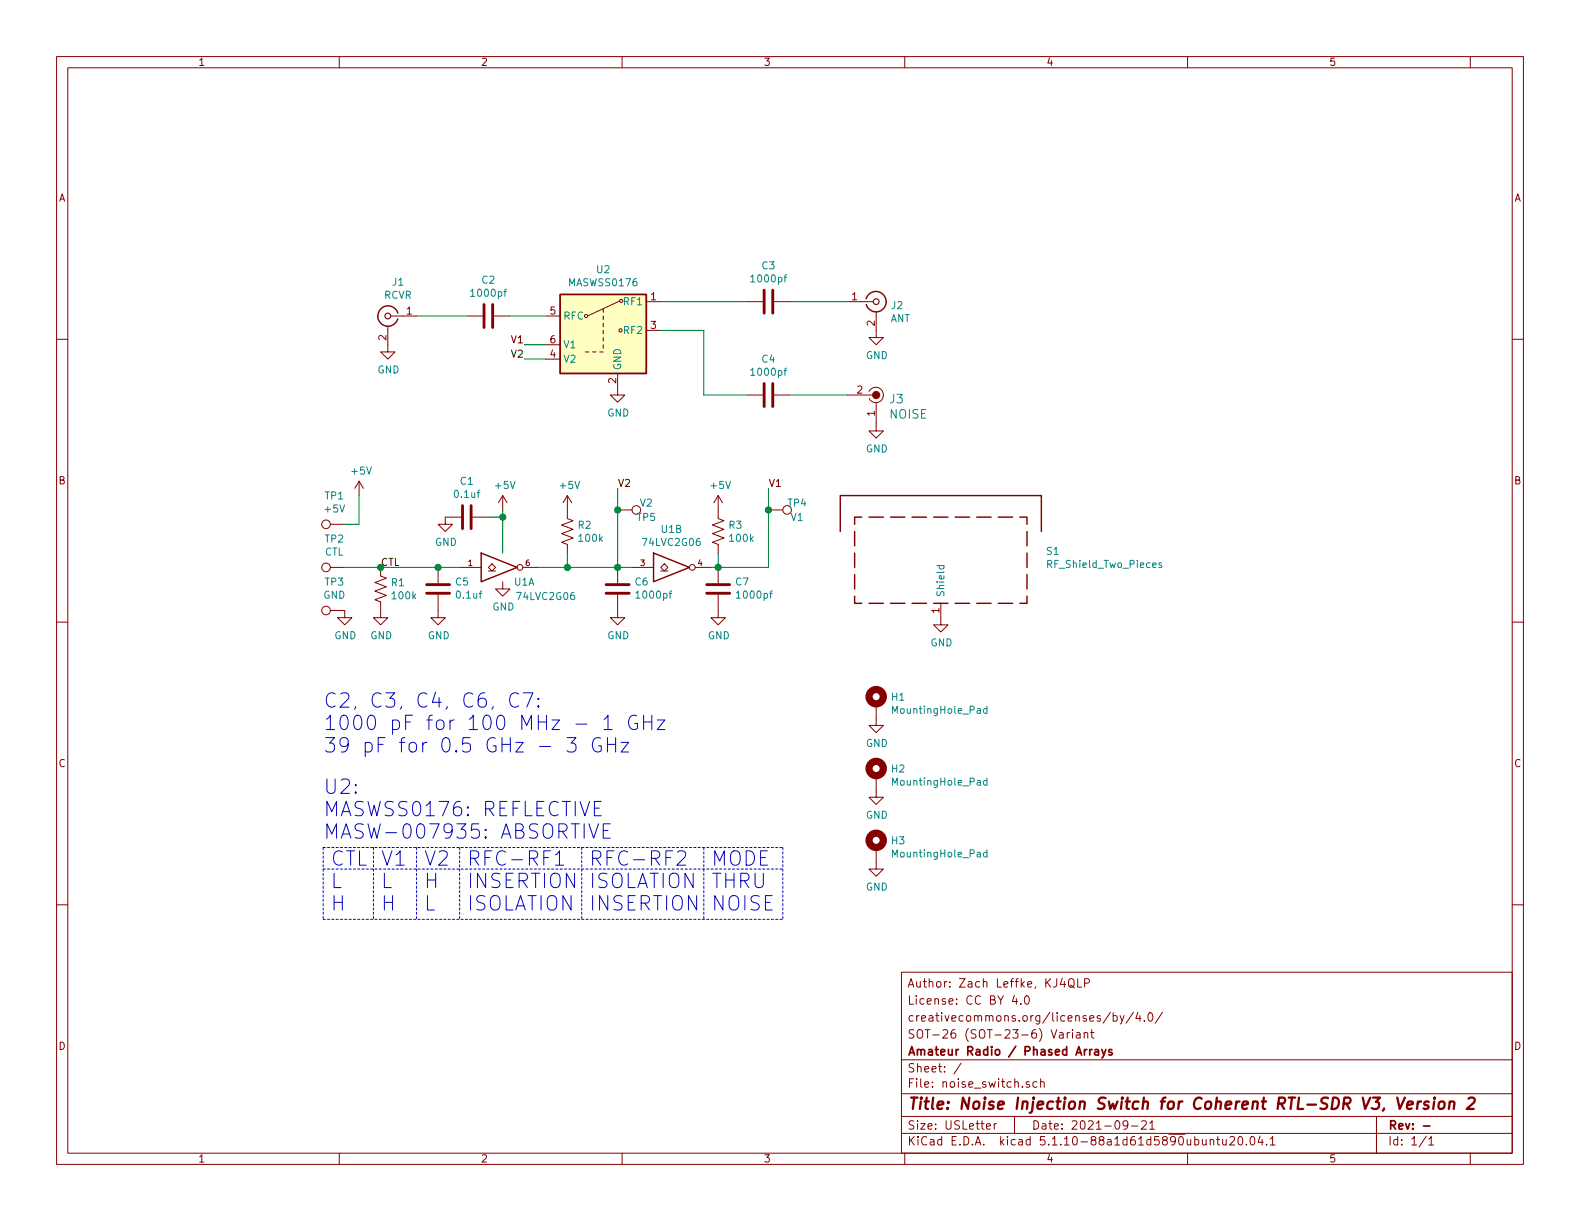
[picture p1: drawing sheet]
EESchema Schematic File Version 4
EELAYER 30 0
EELAYER END
$Descr USLetter 11000 8500
encoding utf-8
Sheet 1 1
Title "Noise Injection Switch for Coherent RTL-SDR V3, Version 2"
Date "2021-09-21"
Rev "-"
Comp "Amateur Radio / Phased Arrays"
Comment1 "SOT-26 (SOT-23-6) Variant"
Comment2 "creativecommons.org/licenses/by/4.0/"
Comment3 "License: CC BY 4.0"
Comment4 "Author: Zach Leffke, KJ4QLP"
$EndDescr
$Comp
L power:GND #PWR08
U 1 1
P 6100 2300
F 0 "#PWR08" H 6100 2050 50  0001 C CNN
F 1 "GND" H 6105 2127 50  0000 C CNN
F 2 "" H 6100 2300 50  0001 C CNN
F 3 "" H 6100 2300 50  0001 C CNN
	1    6100 2300
	1    0    0    -1  
$EndComp
$Comp
L power:GND #PWR09
U 1 1
P 6100 2950
F 0 "#PWR09" H 6100 2700 50  0001 C CNN
F 1 "GND" H 6105 2777 50  0000 C CNN
F 2 "" H 6100 2950 50  0001 C CNN
F 3 "" H 6100 2950 50  0001 C CNN
	1    6100 2950
	1    0    0    -1  
$EndComp
$Comp
L Connector:Conn_Coaxial J2
U 1 1
P 6100 2100
F 0 "J2" H 6200 2075 50  0000 L CNN
F 1 "ANT" H 6200 1984 50  0000 L CNN
F 2 "kj4qlp:CONSMA003.062" H 6100 2100 50  0001 C CNN
F 3 " ~" H 6100 2100 50  0001 C CNN
	1    6100 2100
	1    0    0    -1  
$EndComp
$Comp
L Connector:Conn_Coaxial J1
U 1 1
P 2700 2200
F 0 "J1" H 2628 2438 50  0000 C CNN
F 1 "RCVR" H 2628 2347 50  0000 C CNN
F 2 "kj4qlp:CONSMA013.062" H 2700 2200 50  0001 C CNN
F 3 " ~" H 2700 2200 50  0001 C CNN
	1    2700 2200
	-1   0    0    -1  
$EndComp
$Comp
L Device:C C2
U 1 1
P 3400 2200
F 0 "C2" V 3148 2200 50  0000 C CNN
F 1 "1000pf" V 3239 2200 50  0000 C CNN
F 2 "digikey-footprints:0805" H 3438 2050 50  0001 C CNN
F 3 "~" H 3400 2200 50  0001 C CNN
	1    3400 2200
	0    1    1    0   
$EndComp
$Comp
L Device:C C3
U 1 1
P 5350 2100
F 0 "C3" V 5098 2100 50  0000 C CNN
F 1 "1000pf" V 5189 2100 50  0000 C CNN
F 2 "digikey-footprints:0805" H 5388 1950 50  0001 C CNN
F 3 "~" H 5350 2100 50  0001 C CNN
	1    5350 2100
	0    1    1    0   
$EndComp
$Comp
L Device:C C4
U 1 1
P 5350 2750
F 0 "C4" V 5098 2750 50  0000 C CNN
F 1 "1000pf" V 5189 2750 50  0000 C CNN
F 2 "digikey-footprints:0805" H 5388 2600 50  0001 C CNN
F 3 "~" H 5350 2750 50  0001 C CNN
	1    5350 2750
	0    1    1    0   
$EndComp
$Comp
L power:+5V #PWR02
U 1 1
P 2500 3450
F 0 "#PWR02" H 2500 3300 50  0001 C CNN
F 1 "+5V" H 2515 3623 50  0000 C CNN
F 2 "" H 2500 3450 50  0001 C CNN
F 3 "" H 2500 3450 50  0001 C CNN
	1    2500 3450
	1    0    0    -1  
$EndComp
$Comp
L Device:C C1
U 1 1
P 3250 3600
F 0 "C1" V 2998 3600 50  0000 C CNN
F 1 "0.1uf" V 3089 3600 50  0000 C CNN
F 2 "digikey-footprints:0805" H 3288 3450 50  0001 C CNN
F 3 "~" H 3250 3600 50  0001 C CNN
	1    3250 3600
	0    1    1    0   
$EndComp
$Comp
L power:GND #PWR07
U 1 1
P 4300 2700
F 0 "#PWR07" H 4300 2450 50  0001 C CNN
F 1 "GND" H 4305 2527 50  0000 C CNN
F 2 "" H 4300 2700 50  0001 C CNN
F 3 "" H 4300 2700 50  0001 C CNN
	1    4300 2700
	1    0    0    -1  
$EndComp
Wire Wire Line
	4600 2100 5200 2100
Wire Wire Line
	5500 2100 5900 2100
Wire Wire Line
	5900 2750 5500 2750
Wire Wire Line
	4900 2750 4900 2300
Wire Wire Line
	4900 2300 4600 2300
Wire Wire Line
	3800 2200 3550 2200
Wire Wire Line
	5200 2750 4900 2750
Wire Wire Line
	2900 2200 3250 2200
$Comp
L power:GND #PWR06
U 1 1
P 2700 2400
F 0 "#PWR06" H 2700 2150 50  0001 C CNN
F 1 "GND" H 2705 2227 50  0000 C CNN
F 2 "" H 2700 2400 50  0001 C CNN
F 3 "" H 2700 2400 50  0001 C CNN
	1    2700 2400
	1    0    0    -1  
$EndComp
Wire Wire Line
	3200 3950 3050 3950
Text Label 2650 3950 0    50   ~ 0
CTL
$Comp
L Connector:TestPoint TP2
U 1 1
P 2400 3950
F 0 "TP2" V 2595 4022 50  0000 C CNN
F 1 "CTL" V 2504 4022 50  0000 C CNN
F 2 "TestPoint:TestPoint_Pad_2.5x2.5mm" H 2600 3950 50  0001 C CNN
F 3 "~" H 2600 3950 50  0001 C CNN
	1    2400 3950
	0    -1   -1   0   
$EndComp
$Comp
L Connector:TestPoint TP3
U 1 1
P 2400 4250
F 0 "TP3" V 2595 4322 50  0000 C CNN
F 1 "GND" V 2504 4322 50  0000 C CNN
F 2 "TestPoint:TestPoint_Pad_2.5x2.5mm" H 2600 4250 50  0001 C CNN
F 3 "~" H 2600 4250 50  0001 C CNN
	1    2400 4250
	0    -1   -1   0   
$EndComp
$Comp
L power:GND #PWR01
U 1 1
P 2400 4250
F 0 "#PWR01" H 2400 4000 50  0001 C CNN
F 1 "GND" H 2405 4077 50  0000 C CNN
F 2 "" H 2400 4250 50  0001 C CNN
F 3 "" H 2400 4250 50  0001 C CNN
	1    2400 4250
	1    0    0    -1  
$EndComp
$Comp
L 74xGxx:74LVC2G06 U1
U 1 1
P 3500 3950
F 0 "U1" H 3650 3850 50  0000 C CNN
F 1 "74LVC2G06" H 3800 3750 50  0000 C CNN
F 2 "Package_TO_SOT_SMD:SOT-363_SC-70-6" H 3500 3950 50  0001 C CNN
F 3 "http://www.ti.com/lit/sg/scyt129e/scyt129e.pdf" H 3500 3950 50  0001 C CNN
	1    3500 3950
	1    0    0    -1  
$EndComp
$Comp
L 74xGxx:74LVC2G06 U1
U 2 1
P 4700 3950
F 0 "U1" H 4675 4217 50  0000 C CNN
F 1 "74LVC2G06" H 4675 4126 50  0000 C CNN
F 2 "Package_TO_SOT_SMD:SOT-363_SC-70-6" H 4700 3950 50  0001 C CNN
F 3 "http://www.ti.com/lit/sg/scyt129e/scyt129e.pdf" H 4700 3950 50  0001 C CNN
	2    4700 3950
	1    0    0    -1  
$EndComp
$Comp
L power:GND #PWR05
U 1 1
P 3500 4050
F 0 "#PWR05" H 3500 3800 50  0001 C CNN
F 1 "GND" H 3505 3877 50  0000 C CNN
F 2 "" H 3500 4050 50  0001 C CNN
F 3 "" H 3500 4050 50  0001 C CNN
	1    3500 4050
	1    0    0    -1  
$EndComp
$Comp
L power:+5V #PWR04
U 1 1
P 3500 3550
F 0 "#PWR04" H 3500 3400 50  0001 C CNN
F 1 "+5V" H 3515 3723 50  0000 C CNN
F 2 "" H 3500 3550 50  0001 C CNN
F 3 "" H 3500 3550 50  0001 C CNN
	1    3500 3550
	1    0    0    -1  
$EndComp
$Comp
L power:GND #PWR03
U 1 1
P 3100 3600
F 0 "#PWR03" H 3100 3350 50  0001 C CNN
F 1 "GND" H 3105 3427 50  0000 C CNN
F 2 "" H 3100 3600 50  0001 C CNN
F 3 "" H 3100 3600 50  0001 C CNN
	1    3100 3600
	1    0    0    -1  
$EndComp
Wire Wire Line
	3500 3550 3500 3600
Wire Wire Line
	3400 3600 3500 3600
Connection ~ 3500 3600
Wire Wire Line
	3500 3600 3500 3850
$Comp
L Connector:TestPoint TP1
U 1 1
P 2400 3650
F 0 "TP1" V 2595 3722 50  0000 C CNN
F 1 "+5V" V 2504 3722 50  0000 C CNN
F 2 "TestPoint:TestPoint_Pad_2.5x2.5mm" H 2600 3650 50  0001 C CNN
F 3 "~" H 2600 3650 50  0001 C CNN
	1    2400 3650
	0    -1   -1   0   
$EndComp
$Comp
L Device:C C5
U 1 1
P 3050 4100
F 0 "C5" H 2935 4054 50  0000 R CNN
F 1 "0.1uf" H 2935 4145 50  0000 R CNN
F 2 "digikey-footprints:0805" H 3088 3950 50  0001 C CNN
F 3 "~" H 3050 4100 50  0001 C CNN
	1    3050 4100
	-1   0    0    1   
$EndComp
Connection ~ 3050 3950
Wire Wire Line
	3050 3950 2650 3950
$Comp
L power:GND #PWR010
U 1 1
P 3050 4250
F 0 "#PWR010" H 3050 4000 50  0001 C CNN
F 1 "GND" H 3055 4077 50  0000 C CNN
F 2 "" H 3050 4250 50  0001 C CNN
F 3 "" H 3050 4250 50  0001 C CNN
	1    3050 4250
	1    0    0    -1  
$EndComp
$Comp
L power:GND #PWR0101
U 1 1
P 6550 4300
F 0 "#PWR0101" H 6550 4050 50  0001 C CNN
F 1 "GND" H 6555 4127 50  0000 C CNN
F 2 "" H 6550 4300 50  0001 C CNN
F 3 "" H 6550 4300 50  0001 C CNN
	1    6550 4300
	1    0    0    -1  
$EndComp
$Comp
L Device:R_US R1
U 1 1
P 2650 4100
F 0 "R1" H 2718 4146 50  0000 L CNN
F 1 "100k" H 2718 4055 50  0000 L CNN
F 2 "digikey-footprints:0805" V 2690 4090 50  0001 C CNN
F 3 "~" H 2650 4100 50  0001 C CNN
	1    2650 4100
	1    0    0    -1  
$EndComp
Connection ~ 2650 3950
Wire Wire Line
	2650 3950 2400 3950
$Comp
L power:GND #PWR014
U 1 1
P 2650 4250
F 0 "#PWR014" H 2650 4000 50  0001 C CNN
F 1 "GND" H 2655 4077 50  0000 C CNN
F 2 "" H 2650 4250 50  0001 C CNN
F 3 "" H 2650 4250 50  0001 C CNN
	1    2650 4250
	1    0    0    -1  
$EndComp
Text Notes 2950 6350 0    100  ~ 0
V2\nH\nL
Text Notes 3250 6350 0    100  ~ 0
RFC-RF1\nINSERTION\nISOLATION
Text Notes 4100 6350 0    100  ~ 0
RFC-RF2\nISOLATION\nINSERTION
Wire Notes Line
	2900 5900 2900 6400
Wire Notes Line
	3200 5900 3200 6400
Wire Notes Line
	4050 5900 4050 6400
Wire Notes Line
	4900 5900 4900 6400
Text Notes 2300 6350 0    100  ~ 0
CTL\nL\nH
Text Notes 2650 6350 0    100  ~ 0
V1\nL\nH
Wire Notes Line
	2600 5900 2600 6400
Wire Notes Line
	2250 5900 2250 6400
Text Notes 4950 6350 0    100  ~ 0
MODE\nTHRU\nNOISE
Wire Notes Line
	5450 5900 5450 6400
Wire Notes Line
	2250 6400 5450 6400
Wire Notes Line
	2250 5900 5450 5900
Wire Notes Line
	2250 6050 5450 6050
$Comp
L Connector:TestPoint TP5
U 1 1
P 4300 3550
F 0 "TP5" V 4350 3750 50  0000 C CNN
F 1 "V2" V 4250 3750 50  0000 C CNN
F 2 "TestPoint:TestPoint_Pad_D1.5mm" H 4500 3550 50  0001 C CNN
F 3 "~" H 4500 3550 50  0001 C CNN
	1    4300 3550
	0    1    1    0   
$EndComp
$Comp
L Connector:TestPoint TP4
U 1 1
P 5350 3550
F 0 "TP4" V 5300 3750 50  0000 C CNN
F 1 "V1" V 5400 3750 50  0000 C CNN
F 2 "TestPoint:TestPoint_Pad_D1.5mm" H 5550 3550 50  0001 C CNN
F 3 "~" H 5550 3550 50  0001 C CNN
	1    5350 3550
	0    1    1    0   
$EndComp
Wire Wire Line
	3800 2400 3650 2400
Wire Wire Line
	3800 2500 3650 2500
Text Label 3650 2400 2    50   ~ 0
V1
Text Label 3650 2500 2    50   ~ 0
V2
Wire Wire Line
	5350 3550 5350 3950
Wire Wire Line
	5350 3550 5350 3400
Connection ~ 5350 3550
Text Label 5350 3400 0    50   ~ 0
V1
Text Label 4300 3400 0    50   ~ 0
V2
$Comp
L dk_Coaxial-Connectors-RF:0734120114 J3
U 1 1
P 6100 2750
F 0 "J3" H 6012 2725 60  0000 R CNN
F 1 "NOISE" H 6012 2619 60  0000 R CNN
F 2 "digikey-footprints:Molex_734120114_UMC_RF_CONN_Vertical" H 6300 2950 60  0001 L CNN
F 3 "https://www.molex.com/pdm_docs/sd/734120110_sd.pdf" H 6300 3050 60  0001 L CNN
F 4 "WM3894CT-ND" H 6300 3150 60  0001 L CNN "Digi-Key_PN"
F 5 "0734120114" H 6300 3250 60  0001 L CNN "MPN"
F 6 "Connectors, Interconnects" H 6300 3350 60  0001 L CNN "Category"
F 7 "Coaxial Connectors (RF)" H 6300 3450 60  0001 L CNN "Family"
F 8 "https://www.molex.com/pdm_docs/sd/734120110_sd.pdf" H 6300 3550 60  0001 L CNN "DK_Datasheet_Link"
F 9 "/product-detail/en/molex/0734120114/WM3894CT-ND/2421931" H 6300 3650 60  0001 L CNN "DK_Detail_Page"
F 10 "CONN UMC RCPT STR 50 OHM SMD" H 6300 3750 60  0001 L CNN "Description"
F 11 "Molex" H 6300 3850 60  0001 L CNN "Manufacturer"
F 12 "Active" H 6300 3950 60  0001 L CNN "Status"
	1    6100 2750
	-1   0    0    -1  
$EndComp
Wire Wire Line
	2400 3650 2500 3650
Wire Wire Line
	2500 3650 2500 3450
$Comp
L Device:R_US R2
U 1 1
P 3950 3700
F 0 "R2" H 4018 3746 50  0000 L CNN
F 1 "100k" H 4018 3655 50  0000 L CNN
F 2 "digikey-footprints:0805" V 3990 3690 50  0001 C CNN
F 3 "~" H 3950 3700 50  0001 C CNN
	1    3950 3700
	1    0    0    -1  
$EndComp
$Comp
L power:+5V #PWR012
U 1 1
P 3950 3550
F 0 "#PWR012" H 3950 3400 50  0001 C CNN
F 1 "+5V" H 3965 3723 50  0000 C CNN
F 2 "" H 3950 3550 50  0001 C CNN
F 3 "" H 3950 3550 50  0001 C CNN
	1    3950 3550
	1    0    0    -1  
$EndComp
Wire Wire Line
	3750 3950 3950 3950
Wire Wire Line
	3950 3850 3950 3950
Connection ~ 3950 3950
Wire Wire Line
	3950 3950 4300 3950
Wire Wire Line
	4300 3550 4300 3950
Connection ~ 4300 3950
Wire Wire Line
	4300 3950 4400 3950
Wire Wire Line
	4300 3400 4300 3550
Connection ~ 4300 3550
$Comp
L Device:R_US R3
U 1 1
P 5000 3700
F 0 "R3" H 5068 3746 50  0000 L CNN
F 1 "100k" H 5068 3655 50  0000 L CNN
F 2 "digikey-footprints:0805" V 5040 3690 50  0001 C CNN
F 3 "~" H 5000 3700 50  0001 C CNN
	1    5000 3700
	1    0    0    -1  
$EndComp
$Comp
L power:+5V #PWR0102
U 1 1
P 5000 3550
F 0 "#PWR0102" H 5000 3400 50  0001 C CNN
F 1 "+5V" H 5015 3723 50  0000 C CNN
F 2 "" H 5000 3550 50  0001 C CNN
F 3 "" H 5000 3550 50  0001 C CNN
	1    5000 3550
	1    0    0    -1  
$EndComp
Wire Wire Line
	4950 3950 5000 3950
Wire Wire Line
	5000 3850 5000 3950
Connection ~ 5000 3950
Wire Wire Line
	5000 3950 5350 3950
$Comp
L Device:RF_Shield_Two_Pieces S1
U 1 1
P 6550 3900
F 0 "S1" H 7280 3964 50  0000 L CNN
F 1 "RF_Shield_Two_Pieces" H 7280 3873 50  0000 L CNN
F 2 "RF_Shielding:Wuerth_36103205_20x20mm" H 6550 3800 50  0001 C CNN
F 3 "~" H 6550 3800 50  0001 C CNN
	1    6550 3900
	1    0    0    -1  
$EndComp
$Comp
L Mechanical:MountingHole_Pad H1
U 1 1
P 6100 4900
F 0 "H1" H 6200 4949 50  0000 L CNN
F 1 "MountingHole_Pad" H 6200 4858 50  0000 L CNN
F 2 "MountingHole:MountingHole_2.2mm_M2_Pad_Via" H 6100 4900 50  0001 C CNN
F 3 "~" H 6100 4900 50  0001 C CNN
	1    6100 4900
	1    0    0    -1  
$EndComp
$Comp
L power:GND #PWR0103
U 1 1
P 6100 5000
F 0 "#PWR0103" H 6100 4750 50  0001 C CNN
F 1 "GND" H 6105 4827 50  0000 C CNN
F 2 "" H 6100 5000 50  0001 C CNN
F 3 "" H 6100 5000 50  0001 C CNN
	1    6100 5000
	1    0    0    -1  
$EndComp
$Comp
L Mechanical:MountingHole_Pad H2
U 1 1
P 6100 5400
F 0 "H2" H 6200 5449 50  0000 L CNN
F 1 "MountingHole_Pad" H 6200 5358 50  0000 L CNN
F 2 "MountingHole:MountingHole_2.2mm_M2_Pad_Via" H 6100 5400 50  0001 C CNN
F 3 "~" H 6100 5400 50  0001 C CNN
	1    6100 5400
	1    0    0    -1  
$EndComp
$Comp
L power:GND #PWR0104
U 1 1
P 6100 5500
F 0 "#PWR0104" H 6100 5250 50  0001 C CNN
F 1 "GND" H 6105 5327 50  0000 C CNN
F 2 "" H 6100 5500 50  0001 C CNN
F 3 "" H 6100 5500 50  0001 C CNN
	1    6100 5500
	1    0    0    -1  
$EndComp
$Comp
L Mechanical:MountingHole_Pad H3
U 1 1
P 6100 5900
F 0 "H3" H 6200 5949 50  0000 L CNN
F 1 "MountingHole_Pad" H 6200 5858 50  0000 L CNN
F 2 "MountingHole:MountingHole_2.2mm_M2_Pad_Via" H 6100 5900 50  0001 C CNN
F 3 "~" H 6100 5900 50  0001 C CNN
	1    6100 5900
	1    0    0    -1  
$EndComp
$Comp
L power:GND #PWR0105
U 1 1
P 6100 6000
F 0 "#PWR0105" H 6100 5750 50  0001 C CNN
F 1 "GND" H 6105 5827 50  0000 C CNN
F 2 "" H 6100 6000 50  0001 C CNN
F 3 "" H 6100 6000 50  0001 C CNN
	1    6100 6000
	1    0    0    -1  
$EndComp
$Comp
L RF_Switch:MASWSS0176 U2
U 1 1
P 4200 2300
F 0 "U2" H 4200 2725 50  0000 C CNN
F 1 "MASWSS0176" H 4200 2634 50  0000 C CNN
F 2 "Package_TO_SOT_SMD:SOT-23-6" H 4200 2400 50  0001 C CNN
F 3 "https://cdn.macom.com/datasheets/MASWSS0176.pdf" H 4200 2400 50  0001 C CNN
	1    4200 2300
	1    0    0    -1  
$EndComp
$Comp
L Device:C C6
U 1 1
P 4300 4100
F 0 "C6" H 4185 4054 50  0000 R CNN
F 1 "1000pf" H 4185 4145 50  0000 R CNN
F 2 "digikey-footprints:0805" H 4338 3950 50  0001 C CNN
F 3 "~" H 4300 4100 50  0001 C CNN
	1    4300 4100
	-1   0    0    1   
$EndComp
$Comp
L Device:C C7
U 1 1
P 5000 4100
F 0 "C7" H 4885 4054 50  0000 R CNN
F 1 "1000pf" H 4885 4145 50  0000 R CNN
F 2 "digikey-footprints:0805" H 5038 3950 50  0001 C CNN
F 3 "~" H 5000 4100 50  0001 C CNN
	1    5000 4100
	-1   0    0    1   
$EndComp
$Comp
L power:GND #PWR0106
U 1 1
P 4300 4250
F 0 "#PWR0106" H 4300 4000 50  0001 C CNN
F 1 "GND" H 4305 4077 50  0000 C CNN
F 2 "" H 4300 4250 50  0001 C CNN
F 3 "" H 4300 4250 50  0001 C CNN
	1    4300 4250
	1    0    0    -1  
$EndComp
$Comp
L power:GND #PWR0107
U 1 1
P 5000 4250
F 0 "#PWR0107" H 5000 4000 50  0001 C CNN
F 1 "GND" H 5005 4077 50  0000 C CNN
F 2 "" H 5000 4250 50  0001 C CNN
F 3 "" H 5000 4250 50  0001 C CNN
	1    5000 4250
	1    0    0    -1  
$EndComp
Text Notes 2250 5850 0    100  ~ 0
U2:\nMASWSS0176: REFLECTIVE\nMASW-007935: ABSORTIVE
Text Notes 2250 5250 0    100  ~ 0
C2, C3, C4, C6, C7: \n1000 pF for 100 MHz - 1 GHz\n39 pF for 0.5 GHz - 3 GHz
$EndSCHEMATC
